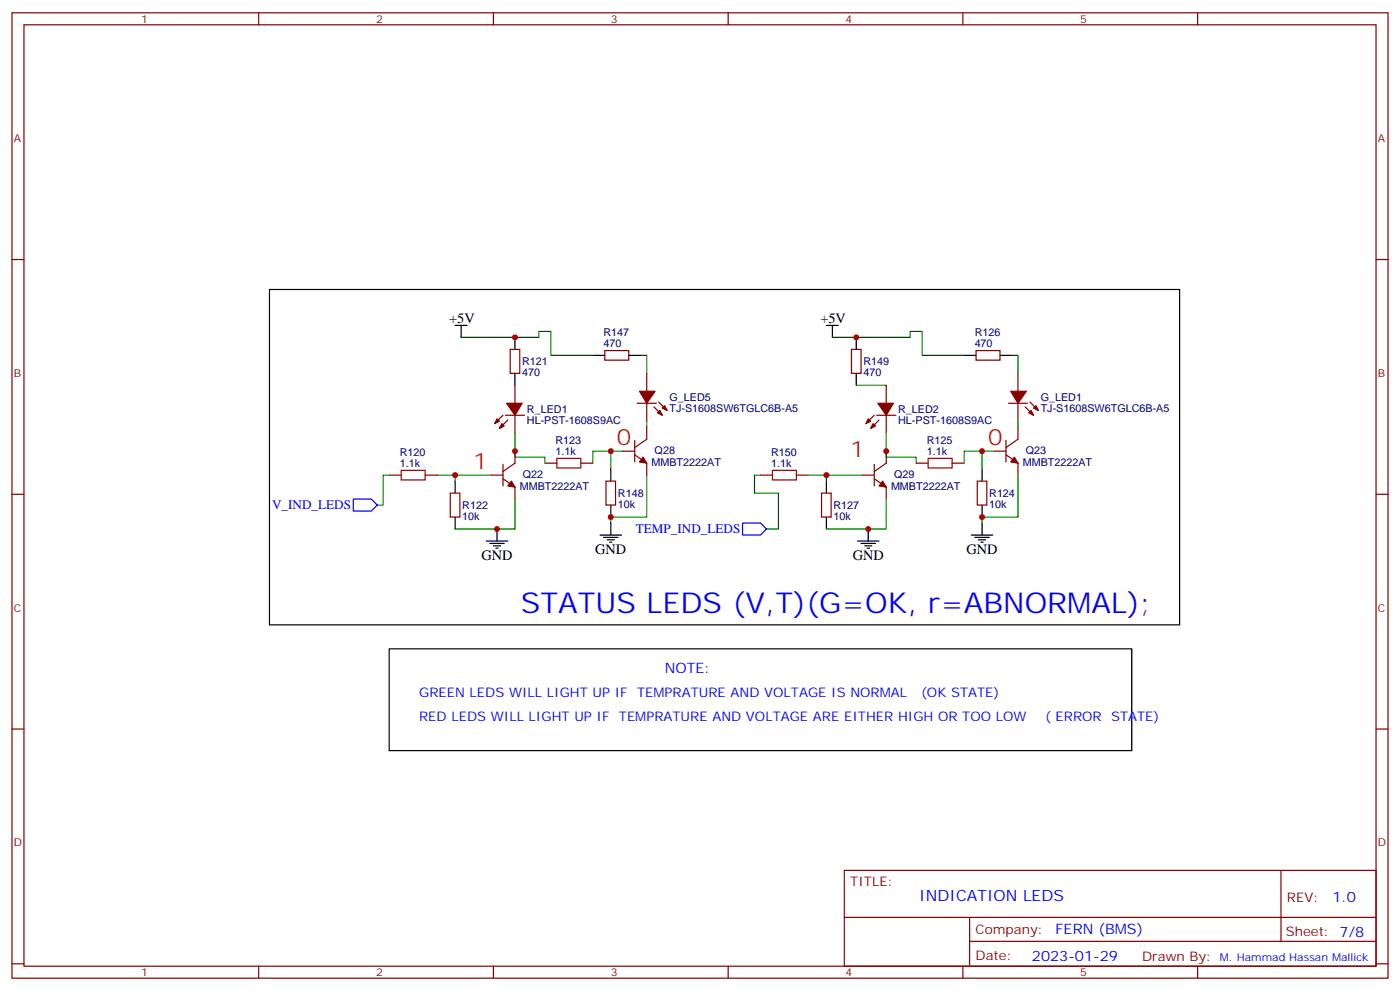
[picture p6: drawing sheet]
<svg xmlns="http://www.w3.org/2000/svg" width="412mm" height="292mm" viewBox="0 0 412 292" stroke-linecap="round" stroke-linejoin="round" font-family="sans-serif">
<g fill="none" stroke="#870000" stroke-width=".35">
<path d="M3.5 3.8h405.4v284.3h-405.4zM7.1 7.3h398.2v277.3h-398.2zM76.2 3.8v3.5M145.3 3.8v3.5M214.5 3.8v3.5M283.6 3.8v3.5M352.8 3.8v3.5M3.5 76.4h3.6M405.3 76.4h3.6M261.1 113.5v5.3M261.1 122.3v5.3M3.5 145.6h3.6"/>
<path d="M405.3 145.6h3.6M3.5 214.7h3.6M405.3 214.7h3.6M248.7 256.4h156.6v28.2h-156.6zM377.3 256.4v20.9M248.7 270.2h156.5M285.6 277.3h119.6M285.6 270.2v14.1M3.5 283.9h3.6M76.2 284.6v3.5M145.3 284.6v3.5M214.5 284.6v3.5"/>
<path d="M283.6 284.6v3.5M352.8 284.6v3.5M405.3 283.9h3.6"/>
</g>
<path d="M114.7 139.9h-1.8v8.9h-1.8M224 139.9h-1.8v5.3h7.1v10.6h-3.5" fill="none" stroke="#008700" stroke-width=".35"/>
<path d="M104.1 147h5.3l1.7 1.8-1.7 1.7h-5.3zM218.7 154.1h5.3l1.8 1.7-1.8 1.8h-5.3z" fill="none" stroke="#00f" stroke-width=".35"/>
<g fill="#870000" stroke="#870000" stroke-width=".35">
<path d="M257.2 124.8l.7 .7-1.4 .7z"/>
<path d="M255.8 123.4l.7 .7-1.4 .7z"/>
<path d="M258.9 123.7l-1.4 1.4z"/>
<path d="M256.1 123.7l1.4-1.4z"/>
</g>
<path d="M258.2 122.3h5.7z" fill="#f00" stroke="#870000" stroke-width=".35"/>
<g fill="#870000" stroke="#870000" stroke-width=".35">
<path d="M258.6 118.8h4.6l-2.1 3.5z"/>
<path d="M260 141.7l1.1 1.8-2.2-.4z"/>
<path d="M298.8 134.7l1.1 1.7-2.2-.3z"/>
<path d="M303.7 120.9l.7 1.4-1.4-.7z"/>
<path d="M304.4 120.2l.8-.7 .7 1.4z"/>
<path d="M297.7 115.3h4.6l-2.4 3.5z"/>
<path d="M193.7 121.6l.7-.7 .7 1.4z"/>
<path d="M195.1 120.2l.7-.7 .7 1.4z"/>
<path d="M188.4 115.3h4.6l-2.5 3.5z"/>
<path d="M189.4 134.7l1.1 1.7-2.1-.3z"/>
<path d="M150.6 141.7l1.1 1.8-2.1-.4z"/>
<path d="M147.8 124.8l.7 .7-1.4 .7z"/>
<path d="M146.4 123.4l.7 .7-1.4 .7z"/>
<path d="M149.6 123.7l-1.4 1.4z"/>
<path d="M146.8 123.7l1.4-1.4z"/>
</g>
<g fill="none" stroke="#870000" stroke-width=".35">
<path d="M150.3 102.9h2.8v7.1h-2.8zM151.7 113.5v5.3M178.2 103.3h7v2.8h-7zM187.7 118.8h5.6M190.5 110v5.3M190.5 118.8v5.3M192.6 119.8l2.5 2.5M194 118.4l2.5 2.5M250.8 102.9h2.8v7.1h-2.8zM287.5 103.3h7.1v2.8h-7.1zM297 118.8h5.7M299.9 110v5.3"/>
<path d="M299.9 118.8v5.3M302 119.8l2.4 2.5M303.4 118.4l2.5 2.5M114.7 139.9h3.5M125.2 139.9h3.6M144.6 139.9h3.6M148.2 136.8v6.3M151.7 122.3v5.3M151.7 132.9v3.5l-3.5 2.5M160.5 136.4h3.5M171.1 136.4h3.5M183.4 132.9h3.6"/>
<path d="M187 133.9l3.5 2.5v3.5M187 129.7v6.4M190.5 125.8v3.6l-3.5 2.4M224 139.9h3.5M234.6 139.9h3.5M254 139.9h3.5M257.5 136.8v6.3M261.1 132.9v3.5l-3.6 2.5M269.9 136.4h3.5M280.5 136.4h3.5M292.8 132.9h3.5M296.3 133.9l3.6 2.5v3.5"/>
<path d="M296.3 129.7v6.4M299.9 125.8v3.6l-3.6 2.4M132.6 145.2h2.9v7.1h-2.9zM148.2 141l3.5 2.5v3.5M178.5 141.7h2.8v7.1h-2.8zM242 145.2h2.8v7.1h-2.8zM257.5 141l3.6 2.5v3.5M287.9 141.7h2.8v7.1h-2.8z"/>
</g>
<path d="M118.2 138.5h7v2.9h-7zM164 135h7.1v2.8h-7.1zM227.5 138.5h7.1v2.9h-7.1zM273.4 135h7.1v2.8h-7.1z" fill="none" stroke="#a10000" stroke-width=".35"/>
<g fill="none" stroke="#000" stroke-width=".35">
<path d="M79.4 85.3h268.1v98.7h-268.1zM134.1 95.8h3.5M135.8 95.8v3.6M151.7 99.4v3.5M243.4 95.8h3.5M245.2 95.8v3.6M252.2 99.4v3.5M151.7 110v3.5M174.6 104.7h3.6M185.2 104.7h3.5M252.2 110v3.5M284 104.7h3.5"/>
<path d="M294.6 104.7h3.5M179.9 138.2v3.5M289.3 138.2v3.5M134.1 141.7v3.5M134.1 152.3v3.5M143.2 159.3h6.4M146.4 155.8v3.5M176.7 157.6h6.4M177.8 158.3h4.2M178.9 159h2.1M179.6 159.7h.7M179.9 148.8v3.5"/>
<path d="M179.9 154.1v3.5M243.4 141.7v3.5M243.4 152.3v3.5M252.6 159.3h6.3M255.8 155.8v3.5M286.1 157.6h6.4M287.2 158.3h4.2M288.2 159h2.1M288.9 159.7h.7M289.3 148.8v3.5M289.3 154.1v3.5M144.3 160.1h4.2"/>
<path d="M145.3 160.8h2.2M146 161.5h.8M253.6 160.1h4.3M254.7 160.8h2.1M255.4 161.5h.7"/>
</g>
<g fill="none" stroke="#008700" stroke-width=".35">
<path d="M135.8 99.4h22.9v-1.8h3.6v7.1h12.3M245.2 99.4h22.9v-1.8h3.5v7.1h12.4M188.7 104.7h1.8v5.3M298.1 104.7h1.8v5.3M128.8 139.9h5.3M144.6 139.9h-10.5v1.8M151.7 127.6v7.1h8.8v1.7M179.9 132.9v5.3M183.4 132.9h-8.8v3.5M190.5 139.9v12.4h-10.6v1.8M190.5 124.1v1.7M238.1 139.9h5.3"/>
<path d="M254 139.9h-10.6v1.8M261.1 127.6v7.1h8.8v1.7M289.3 132.9v5.3M292.8 132.9h-8.8v3.5M299.9 139.9v12.4h-10.6v1.8M299.9 124.1v1.7M151.7 147v8.8h-17.6M261.1 147v8.8h-17.7"/>
</g>
<path d="M148.9 122.3h5.6z" fill="#f00" stroke="#870000" stroke-width=".35"/>
<path d="M149.2 118.8h4.6l-2.1 3.5z" fill="#870000" stroke="#870000" stroke-width=".35"/>
<path d="M114.7 191.1h218.7v30h-218.7z" fill="none" stroke="#000" stroke-width=".35"/>
<g fill="#c00">
<circle cx="243.4" cy="139.9" r=".88"/>
<circle cx="255.8" cy="155.8" r=".88"/>
<circle cx="261.1" cy="132.9" r=".88"/>
<circle cx="289.3" cy="132.9" r=".88"/>
<circle cx="289.3" cy="152.3" r=".88"/>
<circle cx="151.7" cy="99.4" r=".88"/>
<circle cx="179.9" cy="152.3" r=".88"/>
<circle cx="179.9" cy="132.9" r=".88"/>
<circle cx="151.7" cy="132.9" r=".88"/>
<circle cx="146.4" cy="155.8" r=".88"/>
<circle cx="134.1" cy="139.9" r=".88"/>
</g>
<path d="M252.2 113.5h8.9" fill="none" stroke="#008700" stroke-width=".35"/>
<circle cx="252.2" cy="99.4" r=".88" fill="#c00"/>
<text font-size="8.5" fill="#00f" x="153.5" y="180.5">STATUS LEDS (V,T)(G=OK, r=ABNORMAL);</text>
<g font-size="6.7" fill="#f30">
<text x="181.7" y="131.1">0</text>
<text x="291" y="131.1">0</text>
<text x="250.5" y="134.7">1</text>
<text x="139.3" y="138.2">1</text>
</g>
<text font-size="4.6" fill="#00f" x="270.8" y="265.4">INDICATION LEDS</text>
<g font-size="4.2">
<text x="132.3" y="95.1">+5V</text>
<text x="241.7" y="95.1">+5V</text>
<text x="141.8" y="165">GND</text>
<text x="175.3" y="163.2">GND</text>
<text x="251.2" y="165">GND</text>
<text x="284.7" y="163.2">GND</text>
</g>
<g font-size="4.2" fill="#00f">
<text x="195.8" y="198.2">NOTE:</text>
<text x="392.5" y="265.6">1.0</text>
<text x="310.9" y="275.2">FERN (BMS)</text>
<text x="304" y="283">2023-01-29</text>
</g>
<g font-size="3.9" fill="#00f">
<text x="80.2" y="150">V_IND_LEDS</text>
<text x="187.3" y="157">TEMP_IND_LEDS</text>
<text x="123.5" y="205.2">GREEN LEDS WILL LIGHT UP IF</text>
<text x="187.7" y="205.2">TEMPRATURE AND VOLTAGE IS NORMAL</text>
<text x="271.3" y="205.2">(OK STATE)</text>
<text x="123.5" y="212.3">RED LEDS WILL LIGHT UP IF</text>
<text x="182.3" y="212.3">TEMPRATURE AND VOLTAGE ARE EITHER HIGH OR TOO LOW</text>
<text x="307.8" y="212.3">( ERROR</text>
<text x="327.3" y="212.3">STATE)</text>
</g>
<g font-size="3.9" fill="#800">
<text x="250.5" y="260.9">TITLE:</text>
<text x="379.1" y="265.6">REV:</text>
<text x="287.4" y="275.1">Company:</text>
<text x="378.7" y="275.8">Sheet: 7/8</text>
<text x="287.4" y="282.8">Date:</text>
<text x="336.4" y="282.9">Drawn By:</text>
</g>
<g font-size="3.2" fill="#800">
<text x="41.6" y="6.8">1</text>
<text x="110.8" y="6.8">2</text>
<text x="179.9" y="6.8">3</text>
<text x="249.1" y="6.8">4</text>
<text x="318.2" y="6.8">5</text>
<text x="4.1" y="41.9">A</text>
<text x="405.9" y="41.9">A</text>
<text x="4.1" y="111">B</text>
<text x="405.9" y="111">B</text>
<text x="4.1" y="180.2">C</text>
<text x="405.9" y="180.2">C</text>
<text x="4.1" y="249.3">D</text>
<text x="405.9" y="249.3">D</text>
<text x="41.6" y="287.6">1</text>
<text x="110.8" y="287.6">2</text>
<text x="179.9" y="287.6">3</text>
<text x="249.1" y="287.6">4</text>
<text x="318.2" y="287.6">5</text>
</g>
<g font-size="3.2" fill="#000080">
<text x="177.7" y="99">R147</text>
<text x="287.1" y="99">R126</text>
<text x="153.8" y="107.6">R121</text>
<text x="177.7" y="102.2">470</text>
<text x="254.4" y="107.6">R149</text>
<text x="287.1" y="102.2">470</text>
<text x="153.8" y="110.8">470</text>
<text x="254.4" y="110.8">470</text>
<text x="197.2" y="118.1">G_LED5</text>
<text x="306.6" y="118.1">G_LED1</text>
<text x="155.2" y="124.9">HL-PST-1608S9AC</text>
<text x="155.2" y="121.7">R_LED1</text>
<text x="197.2" y="121.2">TJ-S1608SW6TGLC6B-A5</text>
<text x="264.6" y="124.9">HL-PST-1608S9AC</text>
<text x="264.6" y="121.7">R_LED2</text>
<text x="306.6" y="121.2">TJ-S1608SW6TGLC6B-A5</text>
<text x="163.6" y="130.8">R123</text>
<text x="273" y="130.8">R125</text>
<text x="117.8" y="137.5">1.1k</text>
<text x="117.8" y="134.3">R120</text>
<text x="163.6" y="133.9">1.1k</text>
<text x="191.9" y="137.2">MMBT2222AT</text>
<text x="192.8" y="133.8">Q28</text>
<text x="227.1" y="137.5">1.1k</text>
<text x="227.1" y="134.3">R150</text>
<text x="273" y="133.9">1.1k</text>
<text x="301.3" y="137.2">MMBT2222AT</text>
<text x="302.2" y="133.8">Q23</text>
<text x="154" y="140.9">Q22</text>
<text x="263.4" y="140.9">Q29</text>
<text x="136.2" y="149.9">R122</text>
<text x="153.1" y="144.3">MMBT2222AT</text>
<text x="182" y="149.6">10k</text>
<text x="182" y="146.4">R148</text>
<text x="245.5" y="149.9">R127</text>
<text x="262.5" y="144.3">MMBT2222AT</text>
<text x="291.4" y="149.6">10k</text>
<text x="291.4" y="146.4">R124</text>
<text x="136.2" y="153.1">10k</text>
<text x="245.5" y="153.1">10k</text>
</g>
<text font-size="3.2" fill="#00f" x="359.4" y="282.9">M. Hammad Hassan Mallick</text>
</svg>
